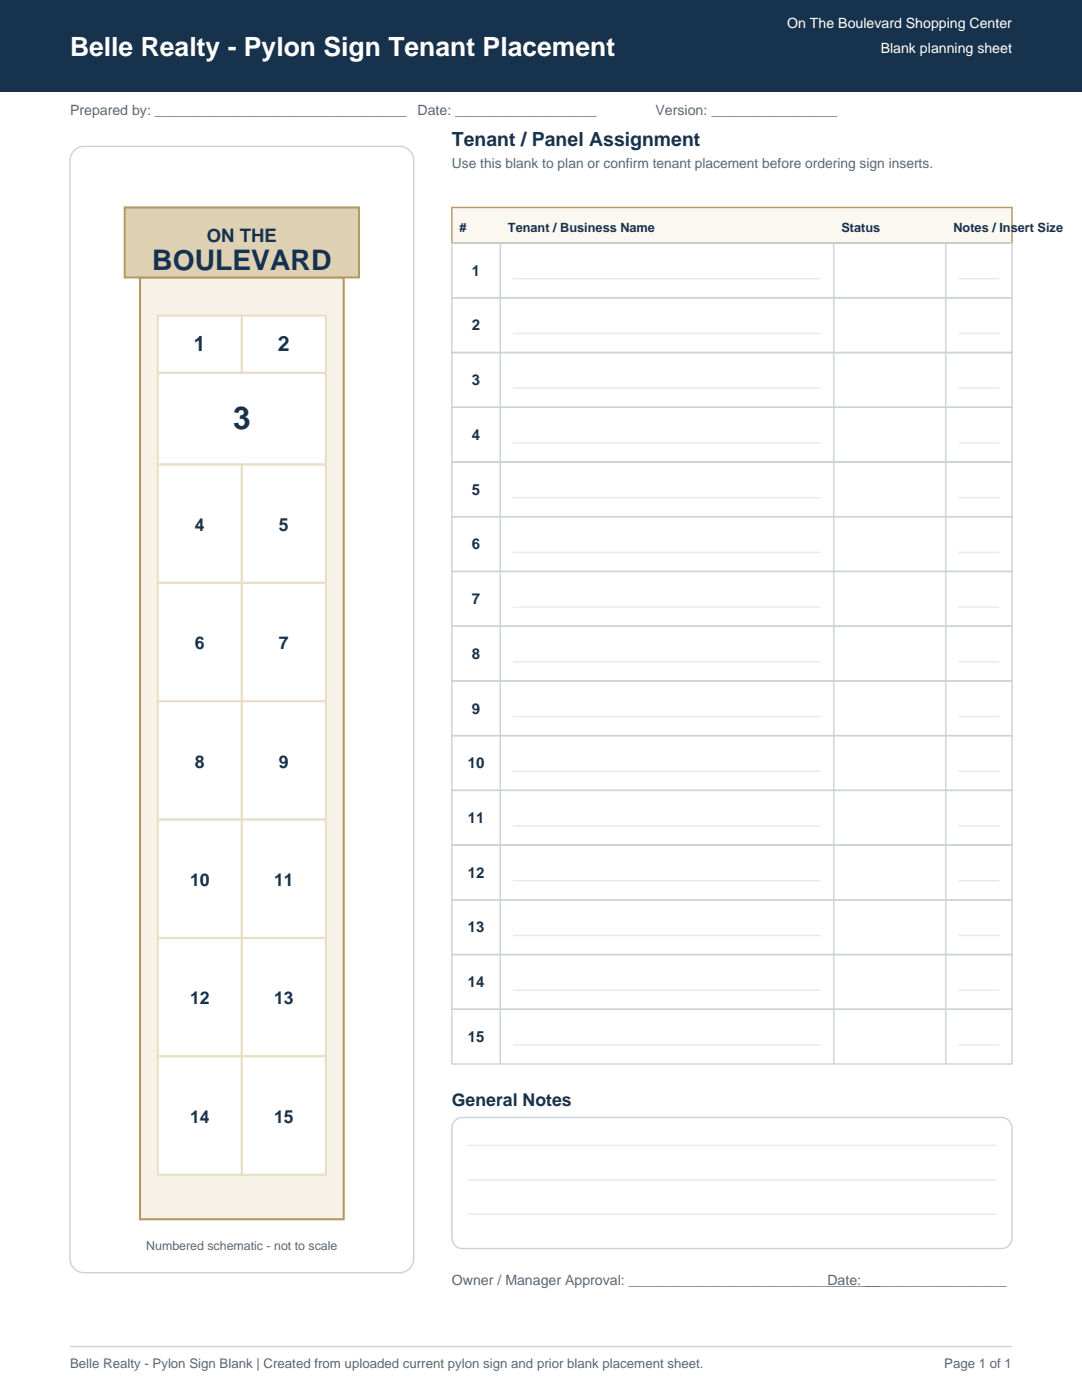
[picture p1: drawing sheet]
<svg xmlns="http://www.w3.org/2000/svg" width="216mm" height="279mm" viewBox="0 0 216 279" stroke-linecap="round" stroke-linejoin="round" font-family="sans-serif">
<path d="M0 0h215.9v18.3h-215.9z" fill-rule="evenodd" fill="#17324d"/>
<path d="M15 29.8l1.1-.5 .7-.1h62.9a2.82 2.82 0 0 1 2.8 2.8v219.2a2.82 2.82 0 0 1-2.8 2.8h-62.9a2.82 2.82 0 0 1-2.8-2.8v-219.2a2.82 2.82 0 0 1 1-2.2z" fill-rule="evenodd" fill="#fff" stroke="#cbd2d9" stroke-width=".28"/>
<path d="M27.9 55.4h40.7v187.9h-40.7z" fill-rule="evenodd" fill="#f6f2e8" stroke="#b49a62" stroke-width=".42"/>
<path d="M24.9 41.4h46.7v14h-46.7z" fill-rule="evenodd" fill="#ddd0b3" stroke="#b49a62" stroke-width=".42"/>
<g fill="#fff" stroke="#e8dfc5" stroke-width=".42">
<path d="M31.5 63h16.8v11.4h-16.8z" fill-rule="evenodd"/>
<path d="M48.3 63h16.7v11.4h-16.7z" fill-rule="evenodd"/>
<path d="M31.5 74.4h33.5v18.3h-33.5z" fill-rule="evenodd"/>
<path d="M31.5 92.7h16.8v23.6h-16.8z" fill-rule="evenodd"/>
<path d="M48.3 92.7h16.7v23.6h-16.7z" fill-rule="evenodd"/>
<path d="M31.5 116.3h16.8v23.7h-16.8z" fill-rule="evenodd"/>
<path d="M48.3 116.3h16.7v23.7h-16.7z" fill-rule="evenodd"/>
<path d="M31.5 140h16.8v23.6h-16.8z" fill-rule="evenodd"/>
<path d="M48.3 140h16.7v23.6h-16.7z" fill-rule="evenodd"/>
<path d="M31.5 163.6h16.8v23.6h-16.8z" fill-rule="evenodd"/>
<path d="M48.3 163.6h16.7v23.6h-16.7z" fill-rule="evenodd"/>
<path d="M31.5 187.2h16.8v23.6h-16.8z" fill-rule="evenodd"/>
<path d="M48.3 187.2h16.7v23.6h-16.7z" fill-rule="evenodd"/>
<path d="M31.5 210.8h16.8v23.6h-16.8z" fill-rule="evenodd"/>
<path d="M48.3 210.8h16.7v23.6h-16.7z" fill-rule="evenodd"/>
</g>
<path d="M90.2 41.4h111.7v7.1h-111.7z" fill-rule="evenodd" fill="#faf8f1" stroke="#b49a62" stroke-width=".28"/>
<g fill="none" stroke="#cbd2d9" stroke-width=".28">
<path d="M90.2 48.5h111.7v10.9h-111.7zM90.2 59.4h111.7v11h-111.7zM99.8 48.5v163.8M166.4 48.5v163.8M188.7 48.5v163.8M90.2 70.4h111.7v10.9h-111.7zM90.2 81.3h111.7v10.9h-111.7zM90.2 92.2h111.7v10.9h-111.7zM90.2 103.1h111.7v10.9h-111.7zM90.2 114h111.7v11h-111.7zM90.2 125h111.7v10.9h-111.7zM90.2 135.9h111.7v10.9h-111.7z"/>
<path d="M90.2 146.8h111.7v10.9h-111.7zM90.2 157.7h111.7v11h-111.7zM90.2 168.7h111.7v10.9h-111.7zM90.2 179.6h111.7v10.9h-111.7zM90.2 190.5h111.7v10.9h-111.7zM90.2 201.4h111.7v10.9h-111.7z"/>
</g>
<g fill="none" stroke="#e6eaee" stroke-width=".28">
<path d="M102.4 55.6h61.4M191.3 55.6h8.1M102.4 66.5h61.4M102.4 77.5h61.4M191.3 66.5h8.1M191.3 77.5h8.1M102.4 88.4h61.4M102.4 99.3h61.4M191.3 88.4h8.1M191.3 99.3h8.1M102.4 110.2h61.4M191.3 110.2h8.1"/>
<path d="M102.4 121.2h61.4M102.4 132.1h61.4M191.3 121.2h8.1M191.3 132.1h8.1M102.4 143h61.4M102.4 153.9h61.4M191.3 143h8.1M191.3 153.9h8.1M102.4 164.8h61.4M102.4 175.8h61.4M191.3 164.8h8.1M191.3 175.8h8.1"/>
<path d="M102.4 186.7h61.4M102.4 197.6h61.4M191.3 186.7h8.1M191.3 197.6h8.1M102.4 208.5h61.4M191.3 208.5h8.1"/>
</g>
<path d="M90.8 223.6l.9-.5 .6-.1h107.5a2.12 2.12 0 0 1 2.1 2.1v22a2.12 2.12 0 0 1-2.1 2.1h-107.5a2.12 2.12 0 0 1-2.1-2.1v-22v-.5z" fill-rule="evenodd" fill="#fff" stroke="#cbd2d9" stroke-width=".28"/>
<path d="M93.2 228.6h105.7M93.2 235.5h105.7M93.2 242.3h105.7" fill="none" stroke="#e6eaee" stroke-width=".28"/>
<path d="M14 268.7h187.9" fill="none" stroke="#cbd2d9" stroke-width=".28"/>
<text font-size="6.3" fill="#17324d" x="46.5" y="85.7">3</text>
<text font-size="5.6" fill="#17324d" x="30.4" y="53.8">BOULEVARD</text>
<text font-size="5.3" fill="#fff" x="14" y="11.2">Belle Realty - Pylon Sign Tenant Placement</text>
<g font-size="4.2" fill="#17324d">
<text x="38.7" y="70.1">1</text>
<text x="55.5" y="70.1">2</text>
</g>
<text font-size="3.9" fill="#17324d" x="90.2" y="29.2">Tenant / Panel Assignment</text>
<text font-size="3.7" fill="#17324d" x="41.3" y="48.3">ON THE</text>
<g font-size="3.5" fill="#17324d">
<text x="38.9" y="105.9">4</text>
<text x="55.7" y="105.9">5</text>
<text x="38.9" y="129.6">6</text>
<text x="55.7" y="129.6">7</text>
<text x="38.9" y="153.2">8</text>
<text x="55.7" y="153.2">9</text>
<text x="37.9" y="176.8">10</text>
<text x="54.7" y="176.8">11</text>
<text x="37.9" y="200.4">12</text>
<text x="54.7" y="200.4">13</text>
<text x="90.2" y="220.7">General Notes</text>
<text x="37.9" y="224">14</text>
<text x="54.7" y="224">15</text>
</g>
<g font-size="3" fill="#17324d">
<text x="94.2" y="55">1</text>
<text x="94.2" y="66">2</text>
<text x="94.2" y="76.9">3</text>
<text x="94.2" y="87.8">4</text>
<text x="94.2" y="98.7">5</text>
<text x="94.2" y="109.6">6</text>
<text x="94.2" y="120.6">7</text>
<text x="94.2" y="131.5">8</text>
<text x="94.2" y="142.4">9</text>
<text x="93.3" y="153.3">10</text>
<text x="93.3" y="164.3">11</text>
<text x="93.3" y="175.2">12</text>
<text x="93.3" y="186.1">13</text>
<text x="93.3" y="197">14</text>
<text x="93.3" y="207.9">15</text>
</g>
<g font-size="2.8" fill="#fff">
<text x="157.1" y="5.6">On The Boulevard Shopping Center</text>
<text x="175.7" y="10.7">Blank planning sheet</text>
</g>
<g font-size="2.8" fill="#5e6670">
<text x="14" y="22.9">Prepared by: ________________________________</text>
<text x="83.3" y="22.9">Date: __________________</text>
<text x="130.8" y="22.9">Version: ________________</text>
<text x="90.2" y="33.5">Use this blank to plan or confirm tenant placement before ordering sign inserts.</text>
<text x="90.2" y="256.5">Owner / Manager Approval: ________________________________</text>
<text x="165.1" y="256.5">Date: __________________</text>
</g>
<g font-size="2.6" fill="#5e6670">
<text x="14" y="273">Belle Realty - Pylon Sign Blank | Created from uploaded current pylon sign and prior blank placement sheet.</text>
<text x="188.4" y="273">Page 1 of 1</text>
</g>
<g font-size="2.5" fill="#17324d">
<text x="91.7" y="46.2">#</text>
<text x="101.3" y="46.2">Tenant / Business Name</text>
<text x="167.9" y="46.2">Status</text>
<text x="190.2" y="46.2">Notes / Insert Size</text>
</g>
<text font-size="2.5" fill="#5e6670" x="29.2" y="249.4">Numbered schematic - not to scale</text>
</svg>
